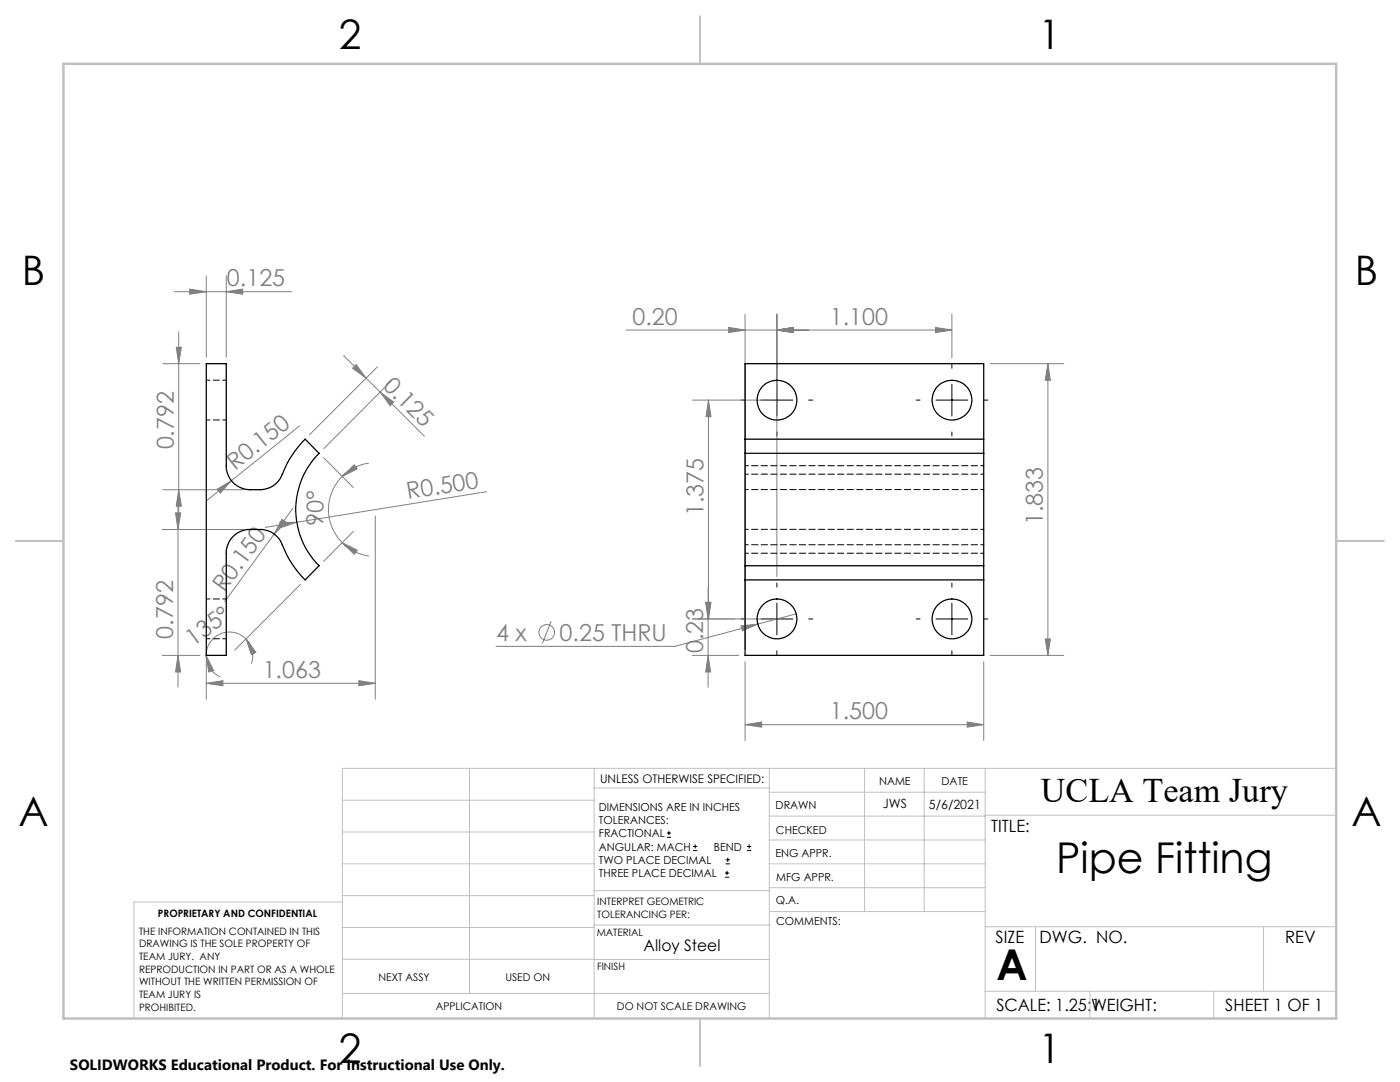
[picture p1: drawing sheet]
<svg xmlns="http://www.w3.org/2000/svg" width="279mm" height="216mm" viewBox="0 0 279 216" stroke-linecap="round" stroke-linejoin="round" font-family="sans-serif">
<g fill="none" stroke="#808080" stroke-width=".2">
<path d="M34.8 58.2h23.4M37.9 57.7l3.3 .5-3.3 .5zM41.2 55v16.3M45.2 58.2l3.2-.5v1zM45.2 55v16.3M32.5 72.6h7.4M35.2 69.3h1l-.5 3.3zM35.7 66.2v37.9M68.6 70.9l4.5 4.6M71.1 72.7l2 2.8-2.7-2zM73.1 75.5l2.8 2.7M75.3 73.2l-13.5 13.5"/>
<path d="M75.9 78.2l2.7 2-.7 .8zM75.9 78.2l8.8 8.9M78.1 76l-13.5 13.5M124.9 65.9h65.1M138.2 79.8h15.6M141.4 79.8v43.7M141.4 79.8l.5 3.3h-1zM145.4 65.3l3.3 .6-3.3 .5zM148.7 62.7v66.8M155 65.9l3.4-.6v1.1zM155 62.7v52.4M186.7 65.3l3.3 .6-3.3 .5z"/>
<path d="M190 62.7v8.7M197.6 72.6h14.7M209.1 72.6v58.2M209.1 72.6l.5 3.3h-1zM32.5 97.7h16.1M35.5 99.3v37.8M35.7 97.7l.5 3.3h-1zM43.3 97.6l2.9-1.7-2.2 2.5zM59.8 85l-18.6 14.9M64.6 91.3l5.9 6M68.3 95.1l2.4-2.4 .6 .9zM68.3 95.1a9.3 9.3 0 0 0 0 13.2"/>
<path d="M73.6 92.4a9.1 9.1 0 0 0-5.3 2.7M97.1 98.1l-37.9 6.1M32.3 105.7h16.3M35 102.3h1.1l-.6 3.4zM54.7 106.6l-9.9 13.5M55.9 104.2h3.3l-3.1 1.1zM56.3 103.6l.8 .6-2.4 2.4zM58.5 101.4l-3.8 5.2M59.2 104.2l-6.2 1M60 116.6l-13.2 13.1M68.3 108.3l3 1.5-.6 .8zM68.3 108.3a9.7 9.7 0 0 0 5.3 2.6"/>
<path d="M70.5 106l-5.9 6M74.9 102.9v36.6M141.3 117.2v19.9M32.3 130.8h7.6M35.5 130.8l.6 3.3h-1.1zM41.1 130.8l1.5 3-.9 .3zM41.1 130.8a4.7 4.7 0 0 0 2.8 4.2M41.2 136.3l3.3-.5v1zM41.2 132v7.5M41.2 136.3h33.7M49.1 127.5l2 2.7-.9 .4zM49.1 127.5a4.7 4.7 0 0 0-5.1-1 4.7 4.7 0 0 0-2.9 4.3"/>
<path d="M49.1 127.5a4.6 4.6 0 0 1 1.1 4.9M71.6 135.8l3.3 .5-3.3 .5zM110 124l-1.8 4.4M138.1 130.8h9.3M138.1 123.5h15.7M140.8 120.2h1l-.5 3.3zM140.9 120.2h1l-.5 3.3zM141.3 130.8l.5 3.3h-1zM147.9 124.9l3.3-.4-3 1.4zM148.7 132v15.8M158.9 122.5l-24.2 6.5h-35.7M196.3 132v15.8"/>
<path d="M197.6 130.8h14.7M208.6 127.5h1l-.5 3.3zM148.7 144.6l3.3-.5v1zM148.7 144.6h47.6M193 144.1l3.3 .5-3.3 .5z"/>
<circle cx="109.1" cy="126.2" r="1.55"/>
</g>
<g fill="none" stroke="#000" stroke-width=".2">
<path d="M147.9 79.8h.8M151.9 79.8h6.3M155 72.7v.8M155 76.7v6.3M161.4 79.8h.8M182.8 79.8h.8M186.8 79.8h6.3M190 72.7v.8M190 76.7v6.3M196.3 79.8h.8M155 86.2v.8M190 86.2v.8"/>
<path d="M155 116.3v.9M190 116.3v.9M147.9 123.5h.8M151.9 123.5h6.3M155 120.3v6.4M155 129.9v.7M161.4 123.5h.8M182.8 123.5h.8M186.8 123.5h6.3M190 120.3v6.4M190 129.9v.7M196.3 123.5h.8"/>
<path d="M133.1 167.1h.8M133.1 166.2h.8M133.5 165.8v.9M138.3 169.7h.8M138.3 168.9h.8M138.7 168.5v.8M144.7 175h.8M144.7 174.2h.8M144.8 172.4h.9M144.8 171.6h.9M145.1 173.8v.8M145.2 171.1v.9"/>
<path d="M149.1 169.7h.8M149.1 168.9h.8M149.5 168.5v.8"/>
</g>
<g fill="none" stroke="#c0c0c0" stroke-width=".2">
<path d="M68.3 159.7h50.3M93.7 153.3v44.9M118.6 153.3v49.9M118.6 157.2h34.9M153.5 153.3v49.9M153.5 158.1h43.1M172.5 153.3v28.6M184.4 153.3v28.6M196.6 153.3v49.9M266.7 153.3h-198.4v49.9M68.3 178.7h50.3M68.3 172.4h50.3"/>
<path d="M68.3 166h50.3M68.3 180h-41.6v23.2M118.6 177.7h35M153.5 167.6h43.1M153.5 162.8h43.1M153.5 172.4h43.1M153.5 177.1h43.1M196.6 162.7h70.1M68.3 198.2h85.2M68.3 191.4l85.2 .1M68.3 185.1h50.3M118.6 184.6h35"/>
<path d="M153.6 181.9h43M196.6 197.8h70.1M196.6 184.9h70.1M206.7 184.9v12.9M217.5 197.8v5.4M242.2 197.8v5.4M252.2 184.9v12.9"/>
</g>
<path d="M139.7 3.2v9.5M3.1 107.9h9.6M266.7 107.9h9.5M139.7 203.2v9.6" fill="none" stroke="#c0c0c0" stroke-width=".25"/>
<path d="M12.7 12.7h254v190.5h-254z" fill="none" stroke="#c0c0c0" stroke-width=".5"/>
<g fill="#808080">
<path d="M55.9 104.2h3.3l-3.1 1.1z"/>
<path d="M43.3 97.6l2.9-1.7-2.2 2.5z"/>
<path d="M56.3 103.6l.8 .6-2.4 2.4z"/>
<path d="M75.9 78.2l2.7 2-.7 .8zM71.1 72.7l2 2.8-2.7-2z"/>
<path d="M147.9 124.9l.3 1 3-1.4zM145.4 65.3l3.3 .6-3.3 .5zM155 65.9l3.4-.6v1.1zM155 65.9l3.4-.6v1.1zM186.7 65.3l3.3 .6-3.3 .5zM148.7 144.6l3.3-.5v1zM193 144.1l3.3 .5-3.3 .5z"/>
<path d="M37.9 57.7l3.3 .5-3.3 .5zM45.2 58.2l3.2-.5v1z"/>
<path d="M71.6 135.8l3.3 .5-3.3 .5zM41.2 136.3l3.3-.5v1z"/>
<path d="M49.1 127.5l2 2.7-.9 .4zM41.1 130.8l1.5 3-.9 .3z"/>
<path d="M68.3 95.1l2.4-2.4 .6 .9zM68.3 108.3l3 1.5-.6 .8z"/>
<path d="M35.7 97.7l.5 3.3h-1zM35.2 69.3h1l-.5 3.3zM141.3 130.8l.5 3.3h-1zM140.8 120.2h1l-.5 3.3zM208.6 127.5h1l-.5 3.3zM209.1 72.6l.5 3.3h-1z"/>
<path d="M35 102.3h1.1l-.6 3.4zM35.5 130.8l.6 3.3h-1.1zM141.4 79.8l.5 3.3h-1zM140.9 120.2h1l-.5 3.3z"/>
</g>
<g fill="none" stroke="#000" stroke-width=".25">
<path d="M41.2 72.6h4v20.4a4.8 4.8 0 0 0 4.7 4.7 7.9 7.9 0 0 0 4-.4 5.5 5.5 0 0 0 2.9-3.6l.9-1.9 1.1-1.8 2.1-2.4 2.8 2.9a15.8 15.8 0 0 0 0 22.4l-2.8 2.8a22.3 22.3 0 0 1-5-7.9 4.6 4.6 0 0 0-4-2.1 7.1 7.1 0 0 0-4.1 .4 4.7 4.7 0 0 0-2.6 4.3v20.4h-4zM148.7 90.5v22.4M148.7 90.5v-17.9h47.6v17.9M148.7 90.5h47.6M148.7 87.6h47.6M196.3 90.5v22.4M148.7 112.9v17.9h47.6v-17.9M148.7 115.7h47.6M148.7 112.9h47.6"/>
<circle cx="155.1" cy="79.9" r="4"/>
<circle cx="190" cy="79.9" r="4"/>
<circle cx="155.1" cy="123.5" r="4"/>
<circle cx="190" cy="123.5" r="4"/>
</g>
<path d="M45.2 75.9h-4M41.2 83.8h4M148.7 97.7h47.6M148.7 92.9h47.6M196.3 94.6h-47.6M45.2 119.5h-4M148.7 108.7h47.6M196.3 105.6h-47.6M196.3 110.4h-47.6M41.2 127.5h4" fill="none" stroke="#000" stroke-width=".2" stroke-dasharray="1.3 .6" stroke-dashoffset=".6"/>
<g font-size="8.5">
<text x="210.8" y="174.2">Pipe Fitting</text>
<text x="198.9" y="195.5">A</text>
</g>
<g font-size="8.1">
<text x="67.6" y="9.7">2</text>
<text x="207.3" y="9.7">1</text>
<text x="4.4" y="57">B</text>
<text x="270.4" y="57">B</text>
<text x="3.7" y="164.9">A</text>
<text x="269.7" y="164.9">A</text>
<text x="67.6" y="212.2">2</text>
<text x="207.3" y="212.2">1</text>
</g>
<text font-size="6.9" x="207.7" y="160.1">UCLA Team Jury</text>
<g font-size="4.7" fill="#808080">
<text x="45.3" y="57.2">0.125</text>
<text x="126.2" y="64.8">0.20</text>
<text x="165.6" y="64.8">1.100</text>
<text x="76.3" y="77.2" transform="rotate(45 76.3 77.2)">0.125</text>
<text x="34.7" y="89.7" transform="rotate(-90 34.7 89.7)">0.792</text>
<text x="46.9" y="94.1" transform="rotate(-39 46.9 94.1)">R0.150</text>
<text x="81.4" y="99.6" transform="rotate(-9 81.4 99.6)">R0.500</text>
<text x="64.5" y="105" transform="rotate(-89 64.5 105)">90°</text>
<text x="140.4" y="103" transform="rotate(-90 140.4 103)">1.375</text>
<text x="208.1" y="104.8" transform="rotate(-90 208.1 104.8)">1.833</text>
<text x="44.8" y="118.4" transform="rotate(-54 44.8 118.4)">R0.150</text>
<text x="34.5" y="127.5" transform="rotate(-90 34.5 127.5)">0.792</text>
<text x="38.6" y="129.1" transform="rotate(-36 38.6 129.1)">135°</text>
<text x="99" y="127.9">4 x</text>
<text x="111.7" y="127.9">0.25 THRU</text>
<text x="140.3" y="130.4" transform="rotate(-90 140.3 130.4)">0.23</text>
<text x="52.4" y="135.3">1.063</text>
<text x="165.6" y="143.6">1.500</text>
</g>
<g font-size="3.4">
<text x="197.8" y="166">TITLE:</text>
<text x="198.7" y="188.1">SIZE</text>
<text x="207.5" y="188.1">DWG. NO.</text>
<text x="256.5" y="188.2">REV</text>
<text x="198.8" y="201.7">SCALE: 1.25:1</text>
<text x="217.7" y="201.8">WEIGHT:</text>
<text x="244.5" y="201.7">SHEET 1 OF 1</text>
</g>
<text font-size="3.2" x="128.5" y="189.8">Alloy Steel</text>
<text font-size="3" x="14" y="213.5">SOLIDWORKS Educational Product. For Instructional Use Only.</text>
<g font-size="2.5">
<text x="176.2" y="161.3">JWS</text>
<text x="185.4" y="161.4">5/6/2021</text>
</g>
<text font-size="2.4" x="119.8" y="156.2">UNLESS OTHERWISE SPECIFIED:</text>
<g font-size="2.2">
<text x="119.5" y="161.8">DIMENSIONS ARE IN INCHES</text>
<text x="154.8" y="161.4">DRAWN</text>
<text x="175.4" y="156.6">NAME</text>
<text x="187.9" y="156.7">DATE</text>
<text x="119.5" y="164.4">TOLERANCES:</text>
<text x="119.5" y="167.1">FRACTIONAL</text>
<text x="154.9" y="166.3">CHECKED</text>
<text x="119.5" y="169.7">ANGULAR: MACH</text>
<text x="119.5" y="172.4">TWO PLACE DECIMAL</text>
<text x="142.5" y="169.7">BEND</text>
<text x="154.8" y="171">ENG APPR.</text>
<text x="119.5" y="175">THREE PLACE DECIMAL</text>
<text x="154.9" y="175.7">MFG APPR.</text>
<text x="154.9" y="180.4">Q.A.</text>
<text x="154.9" y="184.6">COMMENTS:</text>
</g>
<g font-size="2.1">
<text x="75.5" y="195.7">NEXT ASSY</text>
<text x="100.9" y="195.7">USED ON</text>
<text x="86.9" y="201.5">APPLICATION</text>
<text x="123.1" y="201.6">DO NOT SCALE DRAWING</text>
</g>
<g font-size="2">
<text x="31.5" y="182.9">PROPRIETARY AND CONFIDENTIAL</text>
<text x="119.2" y="180.6">INTERPRET GEOMETRIC</text>
<text x="119.2" y="183.1">TOLERANCING PER:</text>
<text x="27.8" y="186.5">THE INFORMATION CONTAINED IN THIS</text>
<text x="27.8" y="189">DRAWING IS THE SOLE PROPERTY OF</text>
<text x="27.8" y="191.6">TEAM JURY. ANY</text>
<text x="119.1" y="186.7">MATERIAL</text>
<text x="27.8" y="194.1">REPRODUCTION IN PART OR AS A WHOLE</text>
<text x="27.8" y="196.6">WITHOUT THE WRITTEN PERMISSION OF</text>
<text x="119.1" y="193.5">FINISH</text>
<text x="27.8" y="199.1">TEAM JURY IS</text>
<text x="27.8" y="201.7">PROHIBITED.</text>
</g>
</svg>
